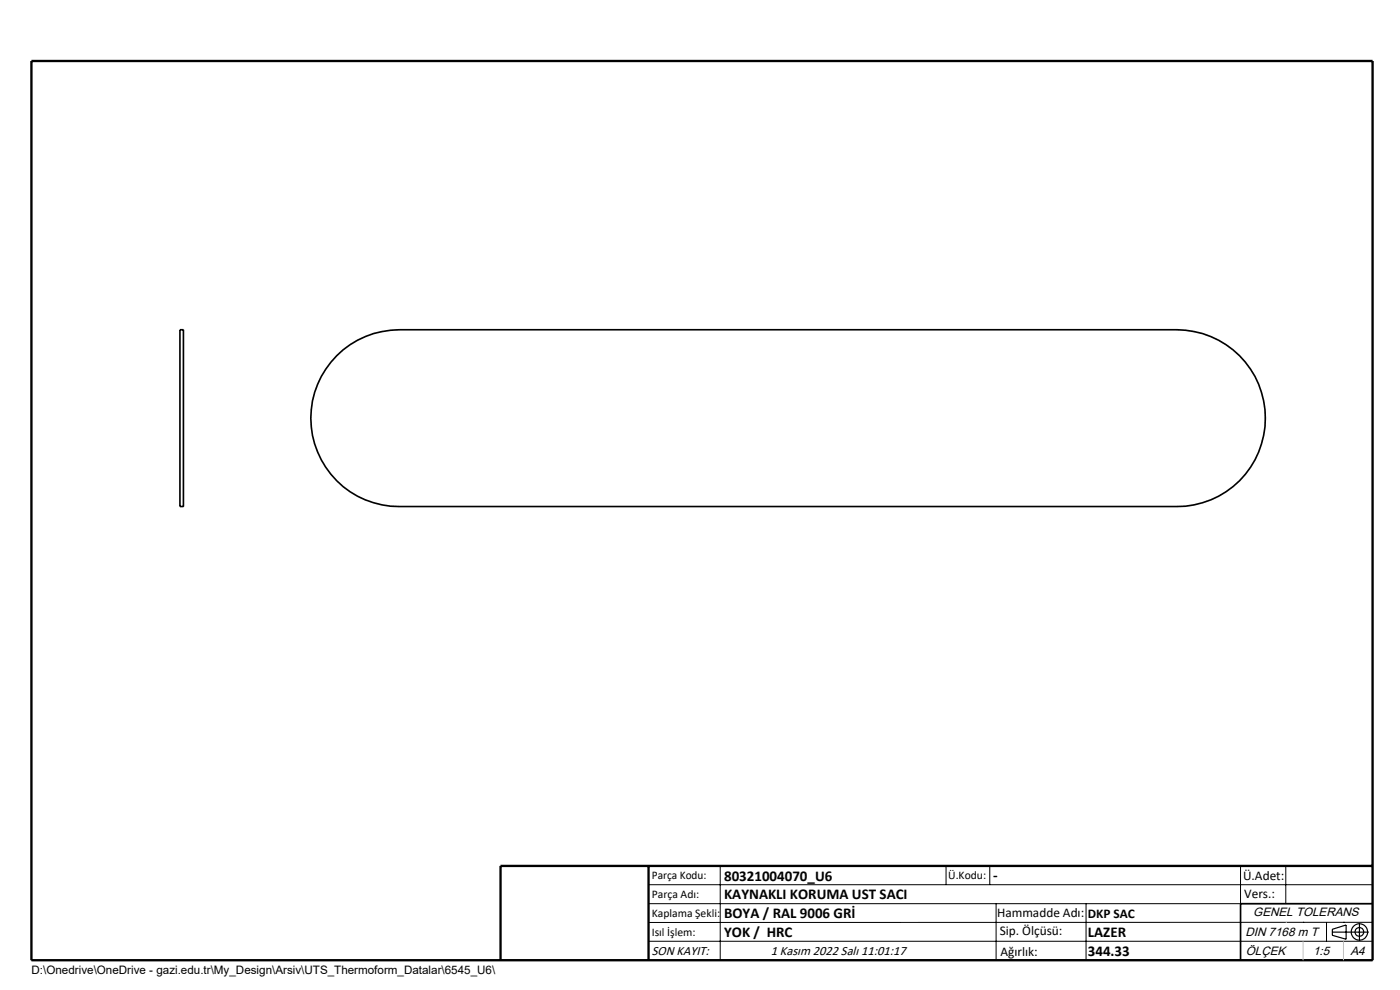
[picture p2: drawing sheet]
<svg xmlns="http://www.w3.org/2000/svg" width="297mm" height="210mm" viewBox="0 0 297 210" stroke-linecap="round" stroke-linejoin="round" font-family="sans-serif">
<path d="M38.2 69.9h.7v37.5h-.7zM71.4 75.5a18.8 18.8 0 0 1 13.3-5.6h165a18.8 18.8 0 0 1 18.7 18.8 18.8 18.8 0 0 1-18.7 18.7h-165a18.7 18.7 0 0 1-17.3-11.5 18.7 18.7 0 0 1 4-20.4zM291.2 191.7h-28v12" fill="none" stroke="#000" stroke-width=".35"/>
<g fill="none" stroke="#000" stroke-width=".25">
<path d="M282.6 197.7h7.8M282.6 197.1l3-.9v3l-3-.8zM288.4 195.8v3.8M106.2 203.7h185"/>
<circle cx="288.4" cy="197.7" r="1.74"/>
<circle cx="288.4" cy="197.7" r=".93"/>
</g>
<g fill="none" stroke="#000" stroke-width=".21">
<path d="M137.6 187.7h153.6M137.6 191.7h153.6M137.6 199.7h153.6M152.8 183.7v20M200.7 183.7v4M210 183.7v4M211.3 191.7v12M230.4 191.7v12M263.2 183.7v20M272.8 183.7v8M276.4 195.6h.1M281.4 195.6v4.1"/>
<path d="M285 195.6h.1M291.2 195.6l-153.6 .1"/>
</g>
<path d="M6.7 12.9h284.5v190.8h-284.5zM137.6 183.7v20M291.2 183.7h-185v20" fill="none" stroke="#000" stroke-width=".5"/>
<path d="M276.4 199.7v4M285 199.7v4" fill="none" stroke="#c0c0c0" stroke-width=".21"/>
<path d="M272.8 195.6h.1" fill="none" stroke="#c0c0c0" stroke-width=".25"/>
<g font-size="3.2">
<text x="153.6" y="186.8">80321004070_U6</text>
<text x="153.6" y="190.8">KAYNAKLI KORUMA UST SACI</text>
<text x="210.7" y="186.6">-</text>
<text x="153.6" y="194.8">BOYA / RAL 9006 GRİ</text>
<text x="153.6" y="198.8">YOK / HRC</text>
<text x="230.8" y="198.7">LAZER</text>
<text x="230.8" y="202.8">344.33</text>
</g>
<g font-size="2.8">
<text x="263.7" y="186.7">Ü.Adet:</text>
<text x="263.9" y="190.5">Vers.:</text>
<text x="211.5" y="194.5">Hammadde Adı:</text>
<text x="230.8" y="194.7">DKP SAC</text>
<text x="138.3" y="202.6">SON KAYIT:</text>
<text x="163.5" y="202.6">1 Kasım 2022 Salı 11:01:17</text>
<text x="212.1" y="198.4">Sip. Ölçüsü:</text>
<text x="212.2" y="202.7">Ağırlık:</text>
</g>
<g font-size="2.6">
<text x="265.9" y="194.4">GENEL TOLERANS</text>
<text x="264.2" y="198.5">DIN 7168 m T</text>
<text x="264.3" y="202.6">ÖLÇEK</text>
<text x="278.5" y="202.6">1:5</text>
<text x="286.5" y="202.6">A4</text>
</g>
<g font-size="2.5">
<text x="138.3" y="186.4">Parça Kodu:</text>
<text x="138.3" y="190.5">Parça Adı:</text>
<text x="201.2" y="186.5">Ü.Kodu:</text>
<text x="138.3" y="194.5">Kaplama Şekli:</text>
<text x="138.3" y="198.6">Isıl İşlem:</text>
<text x="6.7" y="206.7">D:\Onedrive\OneDrive - gazi.edu.tr\My_Design\Arsiv\UTS_Thermoform_Datalar\6545_U6\</text>
</g>
</svg>
